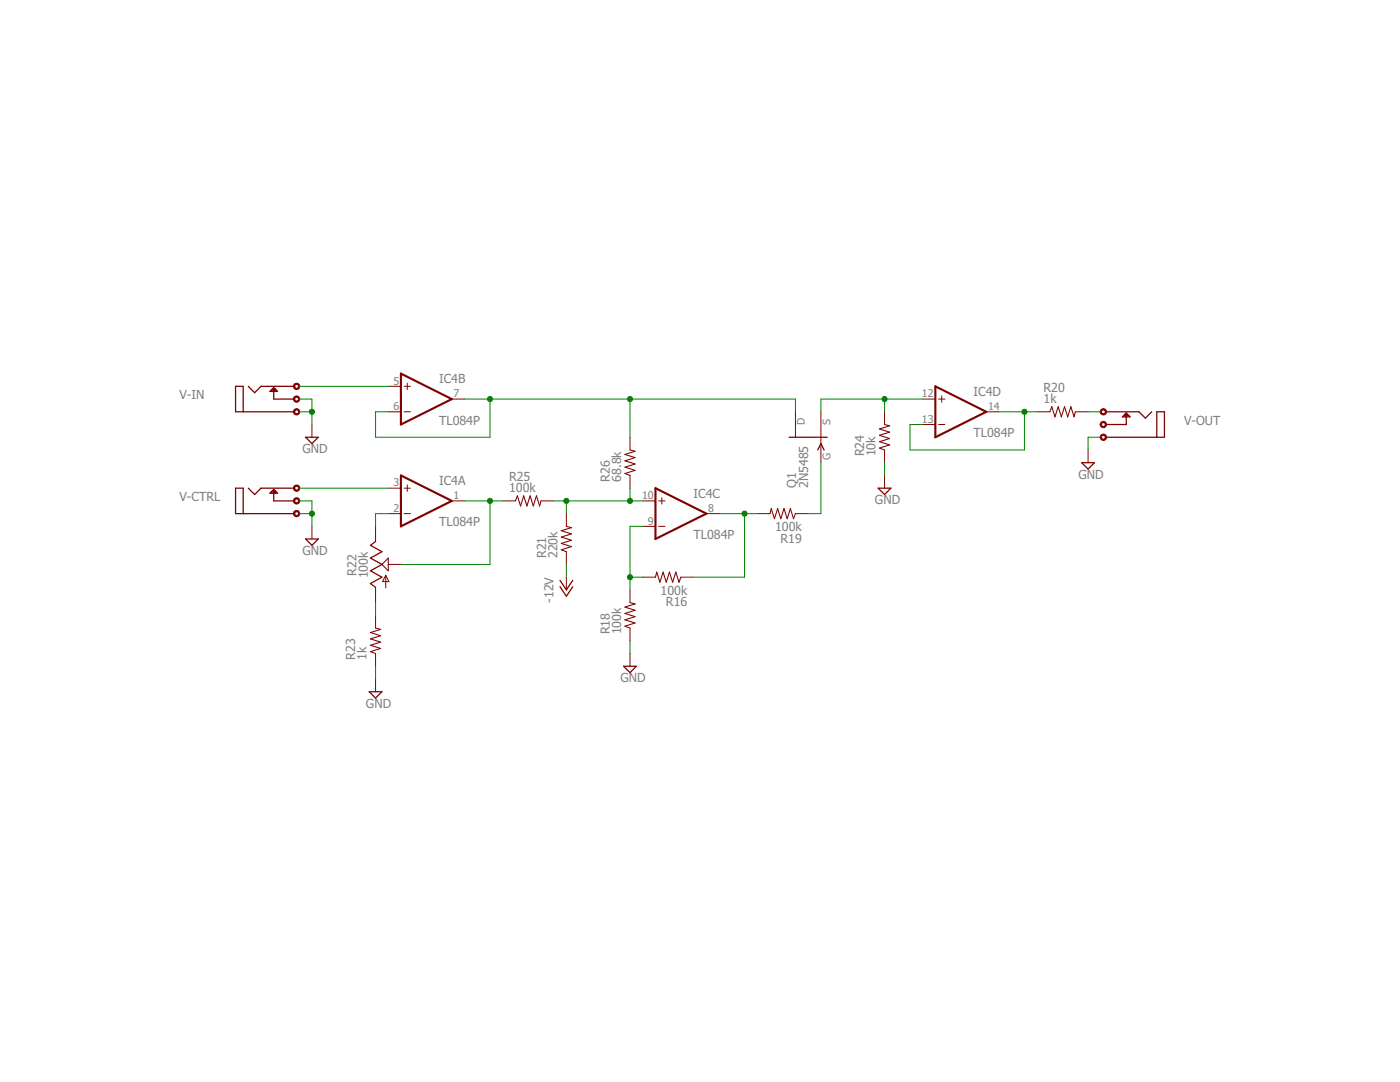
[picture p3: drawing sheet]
<svg xmlns="http://www.w3.org/2000/svg" width="279mm" height="216mm" viewBox="0 0 279 216" stroke-linecap="round" stroke-linejoin="round" font-family="sans-serif">
<path d="M80 74.5l10.2 5.1-10.2 5.1zM186.7 77.1l10.1 5.1-10.1 5zM80 94.9l10.2 5-10.2 5.1zM130.8 97.4l10.2 5.1-10.2 5z" fill="none" stroke="#800000" stroke-width=".42"/>
<g fill="none" stroke="#800000" stroke-width=".2">
<path d="M77.5 77.1h2.5M80.6 77.1h1.3M81.3 76.5v1.2M90.2 79.6h2.5M184.1 79.6h2.6M187.3 79.6h1.3M187.9 79v1.3M62.3 84.7v2.5M77.5 97.4h2.5M77.5 82.2h2.5M80.6 97.4h1.3M80.6 82.2h1.3"/>
<path d="M81.3 96.8v1.2M90.2 99.9h2.5M100.3 99.9h2.6M107.9 99.9h2.6M125.7 87.2v2.6M125.7 94.9v2.5M128.3 99.9h2.5M131.4 99.9h1.3M132.1 99.3v1.3M158.7 82.2v5M163.8 82.2v10.1M176.5 82.2v2.5"/>
<path d="M176.5 89.8v2.5M176.5 94.9v2.5M184.1 84.7h2.6M187.3 84.7h1.3M196.8 82.2h2.6M207 82.2h2.5M214.6 82.2h2.5M217.1 89.8v2.5M62.3 105v2.5M75 105v3.1M75 117.2v3M77 114.8v2.5"/>
<path d="M77 114.8l.6 1.3h-1.3zM77.5 102.5h2.5M77.5 112.6h2.5M80.6 102.5h1.3M113 102.5v2.5M113 110.1v2.5M113 115.2v2.5M125.7 117.7v2.5M128.3 105h2.5M128.3 115.2h2.5M131.4 105h1.3M135.9 115.2h2.5"/>
<path d="M141 102.5h2.5M151.1 102.5h2.6M158.7 102.5h2.6M75 122.8v2.5M75 130.4v2.5M75 135.5v2.5M125.7 125.3v2.6M125.7 130.4v2.5"/>
</g>
<g fill="none" stroke="#800000" stroke-width=".25">
<path d="M49.6 77.1l1.2 1.3 1.3-1.3h6.6M53.9 78.1l.7-.8 .8 .8zM54.1 77.9h1M54.4 77.6h.5v.3l-.3 .2M54.6 77.3v2.3h4.1M48.5 82.2v-5.1h-1.5v5.1h11.7M49.6 97.4l1.2 1.3 1.3-1.3h6.6M53.9 98.4l.7-.7 .8 .7zM54.1 98.2h1M54.4 97.9h.5v.3l-.3 .2M54.6 97.7v2.2h4.1M61 87.2h2.5l-1.2 1.3z"/>
<path d="M157.5 87.2h7.6M163.2 89.8l.6-1.3 .7 1.3M175.3 97.4h2.5l-1.3 1.3zM215.9 92.3h2.5l-1.3 1.3zM220.7 87.2h11.7v-5h-1.5v5M220.7 82.2h6.6l1.3 1.2 1.2-1.2M224.3 82.9h1M224.8 82.4v2.3h-4.1M224.8 82.4l.7 .8h-1.5zM225 82.7h-.5v.2l.3 .3M48.5 102.5v-5.1h-1.5v5.1h11.7M61 107.5h2.5l-1.2 1.3z"/>
<path d="M75 108.1l-1.1 .7 2.3 1.3-2.3 1.3 2.3 1.2-2.3 1.3 2.3 1.3-2.3 1.2 1.1 .8M111.8 115.8l1.2 1.9 1.3-1.9M111.8 117.1l1.2 1.9 1.3-1.9M73.7 138h2.5l-1.2 1.3zM124.5 132.9h2.5l-1.3 1.3z"/>
</g>
<g fill="#800000" stroke="#800000" stroke-width=".2">
<path d="M219.8 81.7a.64 .64 0 0 1 1 .2 .64 .64 0 0 1-.4 .9 .64 .64 0 0 1-.8-.6h.2a.38 .38 0 0 1 .5-.4 .38 .38 0 0 1 .2 .6 .38 .38 0 0 1-.6-.1l-.1-.1h-.2z" fill-rule="evenodd"/>
<path d="M219.8 84.3a.64 .64 0 0 1 1 .1 .64 .64 0 0 1-.4 .9 .64 .64 0 0 1-.8-.6h.2a.38 .38 0 0 1 .5-.4 .38 .38 0 0 1 .2 .6 .38 .38 0 0 1-.6 0l-.1-.2h-.2z" fill-rule="evenodd"/>
<path d="M219.8 86.8a.64 .64 0 0 1 1 .1 .64 .64 0 0 1-.4 1 .64 .64 0 0 1-.8-.7h.2a.38 .38 0 0 1 .5-.3 .38 .38 0 0 1 .2 .6 .38 .38 0 0 1-.6-.1l-.1-.2h-.2z" fill-rule="evenodd"/>
<path d="M58.7 97a.63 .63 0 0 1 1 .1 .63 .63 0 0 1-.3 .9 .63 .63 0 0 1-.8-.6h.2a.38 .38 0 0 1 .6-.3 .38 .38 0 0 1 .1 .6 .38 .38 0 0 1-.7-.1v-.2h-.2z" fill-rule="evenodd"/>
<path d="M58.7 99.5a.63 .63 0 0 1 1 .1 .63 .63 0 0 1-.3 .9 .63 .63 0 0 1-.8-.6h.2a.38 .38 0 0 1 .6-.3 .38 .38 0 0 1 .1 .7 .38 .38 0 0 1-.7-.2v-.2h-.2z" fill-rule="evenodd"/>
<path d="M58.7 102a.63 .63 0 0 1 1 .1 .63 .63 0 0 1-.3 1 .63 .63 0 0 1-.8-.6h.2a.38 .38 0 0 1 .5-.4 .38 .38 0 0 1 .2 .7 .38 .38 0 0 1-.7-.2v-.1h-.2z" fill-rule="evenodd"/>
<path d="M58.7 76.6a.63 .63 0 0 1 1 .1 .63 .63 0 0 1-.3 1 .63 .63 0 0 1-.8-.6h.2a.38 .38 0 0 1 .6-.3 .38 .38 0 0 1 .1 .6 .38 .38 0 0 1-.7-.2v-.1h-.2z" fill-rule="evenodd"/>
<path d="M58.7 79.2a.63 .63 0 0 1 1 .1 .63 .63 0 0 1-.3 .9 .63 .63 0 0 1-.8-.6h.2a.38 .38 0 0 1 .6-.3 .38 .38 0 0 1 .1 .6 .38 .38 0 0 1-.7-.1v-.2h-.2z" fill-rule="evenodd"/>
<path d="M58.7 81.7a.63 .63 0 0 1 1 .1 .63 .63 0 0 1-.3 1 .63 .63 0 0 1-.8-.6h.2a.38 .38 0 0 1 .6-.4 .38 .38 0 0 1 .1 .7 .38 .38 0 0 1-.7-.2v-.1h-.2z" fill-rule="evenodd"/>
</g>
<path d="M102.9 99.9l.4-1 .6 2.1 .6-2.1 .7 2.1 .6-2.1 .6 2.1 .7-2.1 .6 2.1 .2-1.1M125.7 89.8l1 .2-2 .7 2 .6-2 .6 2 .7-2 .6 2 .7-2 .6 1 .4M176.5 84.7l1 .3-2 .6 2 .6-2 .7 2 .6-2 .6 2 .7-2 .6 1 .4M209.5 82.2l.4-1 .6 2 .7-2 .6 2 .6-2 .7 2 .6-2 .7 2 .2-1M76.2 112.6l1.3-1.2v2.5zM113 105l1 .3-2 .6 2 .6-2 .7 2 .6-2 .6 2 .7-2 .6 1 .4M130.8 115.2l.3-1 .6 2 .6-2 .7 2 .6-2 .6 2 .7-2 .6 2 .4-1M153.7 102.5l.2-1 .7 2 .6-2 .6 2 .7-2 .6 2 .6-2 .7 2 .3-1M75 125.3l1 .3-2.1 .6 2.1 .7-2.1 .6 2.1 .6-2.1 .7 2.1 .6-2.1 .6 1.1 .4M125.7 120.2l1 .3-2 .6 2 .7-2 .6 2 .6-2 .7 2 .6-2 .6 1 .4" fill="none" stroke="#800000" stroke-width=".21"/>
<g fill="none" stroke="#008000" stroke-width=".2">
<path d="M59.7 79.6h2.6v5.1M59.7 77.1h17.8M92.7 79.6h66v2.6M97.8 79.6v7.6h-22.8v-5h2.5M125.7 79.6v7.6M176.5 79.6v2.6M184.1 79.6h-20.3v2.6M59.7 99.9h2.6v5.1M59.7 82.2h2.6M59.7 97.4h17.8M92.7 99.9h7.6M97.8 99.9v12.7h-17.8"/>
<path d="M110.5 99.9h17.8M113 99.9v2.6M125.7 97.4v2.5M163.8 92.3v10.2h-2.5M176.5 92.3v2.6M199.4 82.2h7.6M204.4 82.2v7.6h-22.8v-5.1h2.5M217.1 82.2h2.6M219.7 87.2h-2.6v2.6M59.7 102.5h2.6M77.5 102.5h-2.5v2.5M113 112.6v2.6"/>
<path d="M125.7 115.2h2.6M128.3 105h-2.6v12.7M143.5 102.5h7.6M148.6 102.5v12.7h-10.2M75 120.2v2.6M75 132.9v2.6M125.7 127.9v2.5"/>
</g>
<g fill="#008000" stroke="#008000" stroke-width=".2">
<circle cx="62.3" cy="102.5" r=".51"/>
<circle cx="62.3" cy="82.2" r=".51"/>
<circle cx="97.8" cy="99.9" r=".51"/>
<circle cx="97.8" cy="79.6" r=".51"/>
<circle cx="125.7" cy="79.6" r=".51"/>
<circle cx="176.5" cy="79.6" r=".51"/>
<circle cx="125.7" cy="99.9" r=".51"/>
<circle cx="113" cy="99.9" r=".51"/>
<circle cx="204.4" cy="82.2" r=".51"/>
<circle cx="125.7" cy="115.2" r=".51"/>
<circle cx="148.6" cy="102.5" r=".51"/>
</g>
<g font-size="2.5" fill="#808080">
<text x="87.6" y="76.5">IC4B</text>
<text x="35.8" y="79.6">V-IN</text>
<text x="194.3" y="79">IC4D</text>
<text x="208.3" y="80.4">1k</text>
<text x="208.3" y="78.1">R20</text>
<text x="87.6" y="84.7">TL084P</text>
<text x="194.3" y="87.3">TL084P</text>
<text x="236.3" y="84.7">V-OUT</text>
<text x="60.3" y="90.4">GND</text>
<text x="101.6" y="95.9">R25</text>
<text x="172.5" y="91.1" transform="rotate(-90 172.5 91.1)">R24</text>
<text x="174.7" y="91.1" transform="rotate(-90 174.7 91.1)">10k</text>
<text x="215.2" y="95.5">GND</text>
<text x="35.8" y="99.9">V-CTRL</text>
<text x="87.6" y="96.8">IC4A</text>
<text x="101.6" y="98.2">100k</text>
<text x="121.7" y="96.1" transform="rotate(-90 121.7 96.1)">R26</text>
<text x="124" y="96.1" transform="rotate(-90 124 96.1)">68.8k</text>
<text x="138.4" y="99.3">IC4C</text>
<text x="158.9" y="97.4" transform="rotate(-90 158.9 97.4)">Q1</text>
<text x="161.3" y="97.4" transform="rotate(-90 161.3 97.4)">2N5485</text>
<text x="174.6" y="100.6">GND</text>
<text x="87.6" y="105">TL084P</text>
<text x="138.4" y="107.6">TL084P</text>
<text x="154.7" y="106">100k</text>
<text x="60.3" y="110.7">GND</text>
<text x="109" y="111.4" transform="rotate(-90 109 111.4)">R21</text>
<text x="111.3" y="111.4" transform="rotate(-90 111.3 111.4)">220k</text>
<text x="155.8" y="108.3">R19</text>
<text x="71.1" y="114.9" transform="rotate(-90 71.1 114.9)">R22</text>
<text x="73.4" y="115.4" transform="rotate(-90 73.4 115.4)">100k</text>
<text x="131.8" y="118.7">100k</text>
<text x="110.5" y="120.2" transform="rotate(-90 110.5 120.2)">-12V</text>
<text x="132.9" y="121">R16</text>
<text x="70.9" y="131.7" transform="rotate(-90 70.9 131.7)">R23</text>
<text x="73.2" y="131.7" transform="rotate(-90 73.2 131.7)">1k</text>
<text x="121.7" y="126.6" transform="rotate(-90 121.7 126.6)">R18</text>
<text x="124" y="126.6" transform="rotate(-90 124 126.6)">100k</text>
<text x="123.8" y="136.1">GND</text>
<text x="73" y="141.2">GND</text>
</g>
<g font-size="2.1" fill="#808080">
<text x="78.5" y="76.7">5</text>
<text x="78.5" y="81.8">6</text>
<text x="90.5" y="79.3">7</text>
<text x="184" y="79.3">12</text>
<text x="197.2" y="81.8">14</text>
<text x="160.6" y="84.7" transform="rotate(-90 160.6 84.7)">D</text>
<text x="165.7" y="84.7" transform="rotate(-90 165.7 84.7)">S</text>
<text x="184" y="84.4">13</text>
<text x="165.7" y="91.7" transform="rotate(-90 165.7 91.7)">G</text>
<text x="78.5" y="97">3</text>
<text x="90.5" y="99.6">1</text>
<text x="128.1" y="99.6">10</text>
<text x="78.5" y="102.1">2</text>
<text x="129.3" y="104.7">9</text>
<text x="141.3" y="102.1">8</text>
</g>
<g font-size=".3" fill="#808080">
<text x="58.4" y="76.8">2</text>
<text x="58.4" y="81.9">1</text>
<text x="58.4" y="79.4">3</text>
<text x="220.8" y="81.9">2</text>
<text x="220.8" y="87">1</text>
<text x="220.8" y="84.5">3</text>
<text x="58.4" y="97.1">2</text>
<text x="58.4" y="99.7">3</text>
<text x="58.4" y="102.2">1</text>
</g>
</svg>
